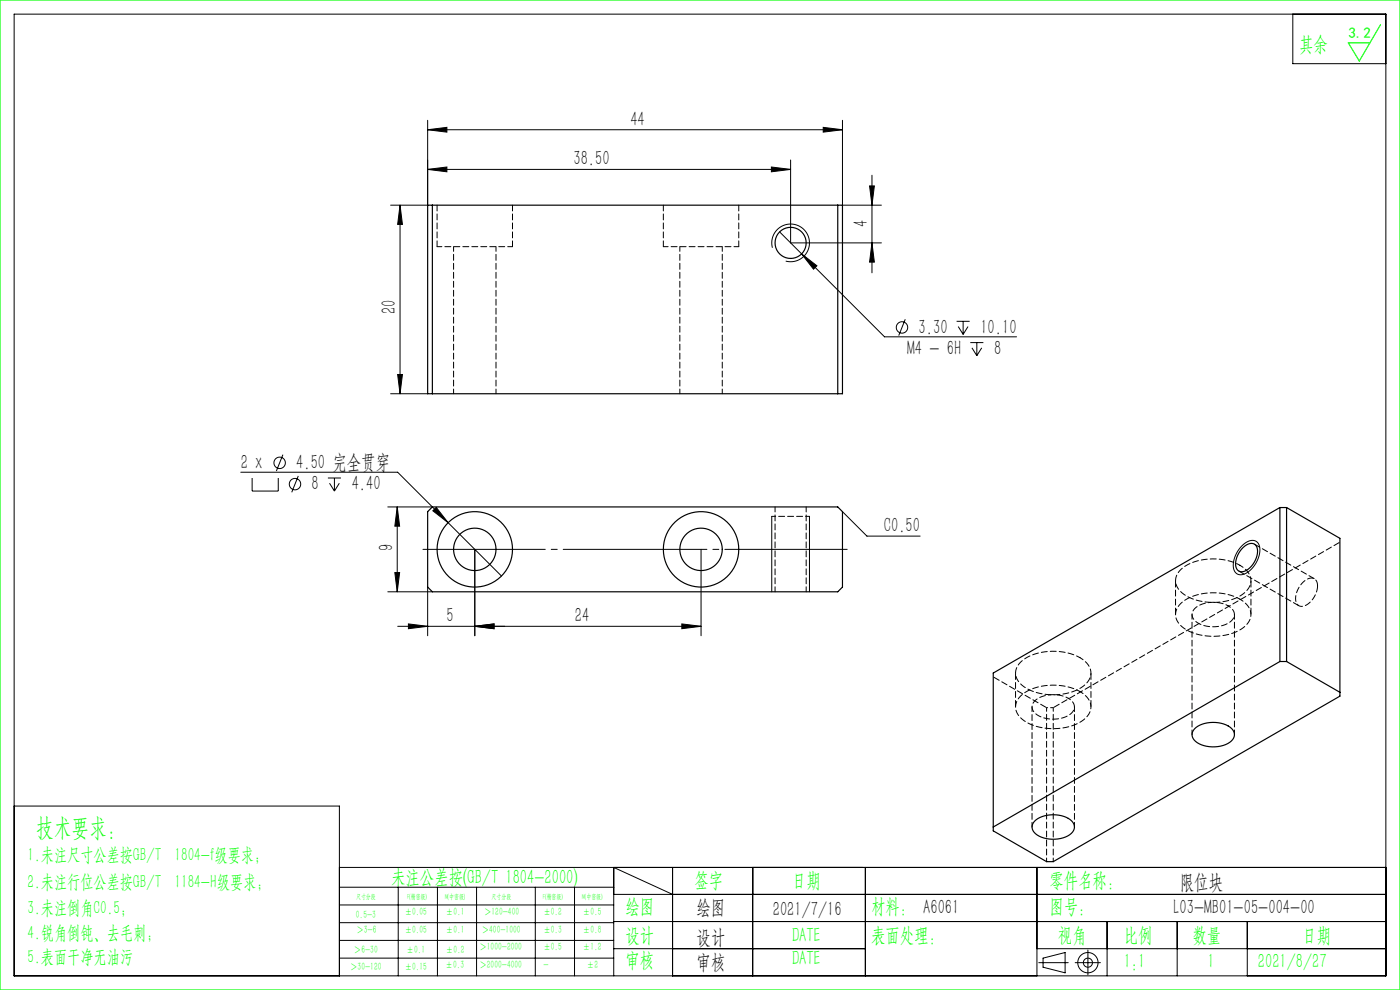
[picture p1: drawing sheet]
<svg xmlns="http://www.w3.org/2000/svg" width="297mm" height="210mm" viewBox="0 0 297 210" stroke-linecap="round" stroke-linejoin="round" font-family="sans-serif">
<g fill="none" stroke="#000" stroke-width=".21">
<path d="M3 3h291v204h-291zM274.3 3v10.5h19.7M90.7 35.9l4.1-.5v1zM90.7 35.9h77M90.7 27.5l4.1-.5v1zM90.7 25.5v18h-7.8M90.7 27.5h88M163.6 35.4l4.1 .5-4.1 .5zM167.7 33.9v17.6h19.3M174.6 27l4.1 .5-4.1 .5zM178.7 25.5v18h8.3M184.5 39.4h1l-.5 4.1z"/>
<path d="M185 37.2v20.7M84.9 43.5v40M84.9 43.5l.5 4.1h-1zM163.9 52.6a4 4 0 0 1 3.5-5.1 4 4 0 0 1 4.3 4.4 4 4 0 0 1-5 3.5M165.4 49.2l22.2 22.2h28.1M170.1 53.9l3.2 2.5-.7 .7zM185 51.5l.5 4.1h-1zM84.4 79.4h1l-.5 4.1zM192 67.7l-1.3 3.5M202.9 68.2h2.8M203.3 69.3l1 1.6M204.3 68.2v2.7"/>
<path d="M205.4 69.3l-1.1 1.6M205.8 72.7h2.8M206.2 73.8l1 1.6M207.2 72.7v2.7M208.3 73.8l-1.1 1.6M60 96.4l-1.4 3.5M82.9 83.5h7.8M51.1 100.2h33.3l10.7 10.7M53.5 101.4v2.8h5.5v-2.8M63.3 101l-1.4 3.4M69.6 101.4h2.7M69.9 102.5l1 1.7"/>
<path d="M70.9 101.4v2.8M72 102.5l-1.1 1.7M82.3 107.5h9.4M84.3 107.5l.5 4.1h-1zM84.3 107.5v18M91.8 108.3l.7-.7 2.6 3.3zM95.1 110.9l11.3 11.3M100.7 116.5v18.4M148.7 116.5v18.4M163.7 109.5v16M171.7 109.5v16M178.7 108.5l5.2 5.2h11.3"/>
<path d="M263.5 115.8a2.39 2.39 0 0 1 3.2-.8 4 4 0 0 1-.4 4.7 3.6 3.6 0 0 1-3.7 2.1 2.65 2.65 0 0 1-.7-3.4l.6-1.3zM82.3 125.5h9.4M83.8 121.5h1l-.5 4zM86.6 132.3l4.1 .6-4.1 .5zM90.7 124.5v10.4M100.7 132.9l4.1-.6v1.1zM144.6 132.3l4.1 .6-4.1 .5zM148.7 132.9h-64.3M3 171h69v36M72 184h222M72 188.2h58.2M72 192h58.2"/>
<path d="M72 195.7h58.2M72 199.5h58.2M84.5 188.2v18.8M92.8 188.2v18.8M101.1 188.2v18.8M113.6 188.2v18.8M121.9 188.2v18.8M130.2 189.7h163.8M130.2 195.5h163.8M142.7 189.7l-12.5-5.7v23M142.7 184v23M159.7 184v23"/>
<path d="M183.6 184v23M220 184v23M234.9 195.5v11.5M249.7 195.5v11.5M264.6 195.5v11.5M72 203.2h58.2M130.2 201.2h53.4M220 201.2h74M220.4 204.2h6.2M221.3 203.2l4.7-1.1v4.3l-4.7-1.2zM228.1 204.2h5.3M230.8 201.5v5.3"/>
<circle cx="191.4" cy="69.5" r="1.21"/>
<circle cx="59.3" cy="98.2" r="1.21"/>
<circle cx="62.6" cy="102.7" r="1.21"/>
<circle cx="230.8" cy="204.2" r="2.15"/>
<circle cx="230.8" cy="204.2" r=".96"/>
</g>
<path d="M89.7 116.5h90" fill="none" stroke="#000" stroke-width=".21" stroke-dasharray="30.5 1.3 1.3 1.3" stroke-dashoffset="4.5"/>
<path d="M0 0h297v210h-297zM292.9 5.2l-4.5 7.7-2.4-3.8h4.6" fill="none" stroke="#0f0" stroke-width=".25"/>
<path d="M171.7 109.5h-8" fill="none" stroke="#000" stroke-width=".21" stroke-dasharray="1.3 .6" stroke-dashoffset=".4"/>
<g fill="#000">
<path d="M90.7 27.5l4.1-.5v1zM174.6 27l4.1 .5-4.1 .5zM170.1 53.9l2.5 3.2 .7-.7zM100.7 132.9l4.1-.6v1.1zM144.6 132.3l4.1 .6-4.1 .5zM91.8 108.3l3.3 2.6-2.6-3.3z"/>
<path d="M163.6 35.4l4.1 .5-4.1 .5zM90.7 35.9l4.1-.5v1zM100.7 132.9l4.1-.6v1.1zM86.6 132.3l4.1 .6-4.1 .5z"/>
<path d="M84.9 43.5l.5 4.1h-1zM84.4 79.4h1l-.5 4.1zM84.3 107.5l.5 4.1h-1zM83.8 121.5h1l-.5 4z"/>
<path d="M185 51.5l.5 4.1h-1zM184.5 39.4h1l-.5 4.1z"/>
</g>
<g fill="none" stroke="#000" stroke-width=".25">
<path d="M90.7 43.5h88v40h-88zM91.7 43.5v40M177.7 43.5v40M90.7 108.5l1-1h86l1 1v16l-1 1h-86l-1-1zM263.7 116.1a1.78 1.78 0 0 1 2.8-.2 4.4 4.4 0 0 1-3.1 5.4 1.56 1.56 0 0 1-1.3-2.1l.7-1.9zM271.5 107.7l-60.8 35.1v33.4l11.3 6.6h1.4l60.9-35.1v-33.5l-11.4-6.5M271.5 107.7v32.6M271.5 107.7h1.4M272.9 107.7v32.6M253.4 154.6a6.4 6.4 0 0 1 7.9-.1 1.9 1.9 0 0 1-.8 3.2 6.5 6.5 0 0 1-7.2-.7l-.2-.4a1.65 1.65 0 0 1 .3-2zM271.5 140.3l-60.8 35.1M271.5 140.3h1.4"/>
<path d="M272.9 140.3l11.4 6.6M219.5 174.2a6.4 6.4 0 0 1 7.8-.1 1.9 1.9 0 0 1-.8 3.2 6.5 6.5 0 0 1-7.1-.7l-.2-.4a1.65 1.65 0 0 1 .3-2z"/>
<circle cx="167.7" cy="51.5" r="3.3"/>
<circle cx="100.7" cy="116.5" r="4.5"/>
<circle cx="100.7" cy="116.5" r="8"/>
<circle cx="148.7" cy="116.5" r="4.5"/>
<circle cx="148.7" cy="116.5" r="8"/>
</g>
<path d="M92.7 52.3h16M96.2 52.3v31.2M140.7 52.3h16M144.2 52.3v31.2M105.2 83.5v-31.2M153.2 83.5v-31.2M252.9 130.4v25.4M218.9 150v25.4M261.9 155.8v-25.4M227.9 175.4v-25.4" fill="none" stroke="#000" stroke-width=".21" stroke-dasharray="1.3 .6" stroke-dashoffset=".3"/>
<path d="M92.7 43.5v8.8M108.7 52.3v-8.8M140.7 43.5v8.8M156.7 52.3v-8.8M262.8 121.1l12.7 7.4M278.8 122.8l-12.7-7.4" fill="none" stroke="#000" stroke-width=".21" stroke-dasharray="1.3 .6"/>
<path d="M164.4 107.5v18M171 125.5v-18" fill="none" stroke="#000" stroke-width=".21" stroke-dasharray="1.3 .6" stroke-dashoffset=".2"/>
<path d="M260.6 128.5a1.96 1.96 0 0 1 1.3 1.9 1.96 1.96 0 0 1-1.4 1.9 6.5 6.5 0 0 1-7.2-.8 1.83 1.83 0 0 1 .8-2.9 7 7 0 0 1 6.5-.1M223.4 150.1h-1.4M226.6 148.1a1.96 1.96 0 0 1 1.3 1.9 1.96 1.96 0 0 1-1.4 1.8 6.5 6.5 0 0 1-7.1-.7 1.83 1.83 0 0 1 .8-2.9 7 7 0 0 1 6.4-.1" fill="none" stroke="#000" stroke-width=".21" stroke-dasharray="1.3 .6" stroke-dashoffset=".7"/>
<path d="M249.4 123.2v7.2M265.4 130.4v-7.2M279.5 124.3a1.42 1.42 0 0 0-.7-1.5 1.42 1.42 0 0 0-1.6 .1 4.6 4.6 0 0 0-2.1 5.1 1.56 1.56 0 0 0 2.4 .1 5.2 5.2 0 0 0 2-3.8M215.4 142.8v7.2M231.4 150v-7.2" fill="none" stroke="#000" stroke-width=".21" stroke-dasharray="1.3 .6" stroke-dashoffset="-.1"/>
<path d="M284.3 115l-60.9 35.1M222 150.1l-11.3-6.5" fill="none" stroke="#000" stroke-width=".21" stroke-dasharray="1.3 .6" stroke-dashoffset="-.2"/>
<path d="M263 119.9a3.4 3.4 0 0 1 2 4.8 8.8 8.8 0 0 1-7.4 3.1 9.3 9.3 0 0 1-7.6-2.9 3.1 3.1 0 0 1 .9-4.5 12.1 12.1 0 0 1 12.1-.5M229.1 139.5a3.4 3.4 0 0 1 1.9 4.8 8.8 8.8 0 0 1-7.4 3.1 9.3 9.3 0 0 1-7.6-2.9 3.1 3.1 0 0 1 1-4.5 12.1 12.1 0 0 1 12.1-.5M263 127.1a3.4 3.4 0 0 1 2 4.8 8.8 8.8 0 0 1-7.4 3.1 9.3 9.3 0 0 1-7.6-2.9 3.1 3.1 0 0 1 .9-4.5 12.1 12.1 0 0 1 12.1-.5M222 150.1v32.7M229.1 146.7a3.4 3.4 0 0 1 1.9 4.7 8.8 8.8 0 0 1-7.4 3.2 9.3 9.3 0 0 1-7.6-2.9 3.1 3.1 0 0 1 1-4.5 12.1 12.1 0 0 1 12.1-.5M223.4 182.8v-32.7" fill="none" stroke="#000" stroke-width=".21" stroke-dasharray="1.3 .6" stroke-dashoffset=".5"/>
<text font-size="5.4" fill="#0f0" x="7.7" y="177.2">技术要求：</text>
<g font-size="4.4" fill="#0f0">
<text x="275.6" y="10.8">其余</text>
<text x="83" y="187.5">未注公差按(GB/T 1804-2000)</text>
<text x="147.3" y="188">签字</text>
<text x="168" y="188">日期</text>
<text x="222.6" y="188">零件名称：</text>
<text x="132.7" y="193.6">绘图</text>
<text x="184.8" y="193.6">材料： A6061</text>
<text x="222.6" y="193.6">图号：</text>
<text x="132.7" y="199.8">设计</text>
<text x="168" y="199.8">DATE</text>
<text x="184.8" y="199.8">表面处理：</text>
<text x="224.4" y="199.8">视角</text>
<text x="238.4" y="199.8">比例</text>
<text x="253" y="199.8">数量</text>
<text x="276.3" y="199.8">日期</text>
<text x="132.7" y="205.1">审核</text>
<text x="168" y="204.6">DATE</text>
<text x="238.4" y="205.3">1:1</text>
<text x="256.2" y="205.3">1</text>
<text x="266.9" y="205.3">2021/8/27</text>
</g>
<g font-size="4.4">
<text x="133.7" y="26.6">44</text>
<text x="121.7" y="35.1">38.50</text>
<text x="184.1" y="48.2" transform="rotate(-90 184.1 48.2)">4</text>
<text x="84" y="66.6" transform="rotate(-90 84 66.6)">20</text>
<text x="194.9" y="70.8">3.30</text>
<text x="208" y="70.8">10.10</text>
<text x="192.5" y="75.3">M4 - 6H</text>
<text x="210.9" y="75.3">8</text>
<text x="51.1" y="99.5">2 x</text>
<text x="62.9" y="99.5">4.50 完全贯穿</text>
<text x="66.1" y="104">8</text>
<text x="74.6" y="104">4.40</text>
<text x="187.5" y="112.8">C0.50</text>
<text x="83.4" y="116.9" transform="rotate(-90 83.4 116.9)">9</text>
<text x="94.8" y="132">5</text>
<text x="121.9" y="132">24</text>
<text x="250.3" y="188.6">限位块</text>
<text x="147.8" y="194">绘图</text>
<text x="163.9" y="194.3">2021/7/16</text>
<text x="249" y="194">L03-MB01-05-004-00</text>
<text x="147.8" y="200.2">设计</text>
<text x="147.8" y="205.5">审核</text>
</g>
<g font-size="4" fill="#0f0">
<text x="5.9" y="182.6">1.未注尺寸公差按GB/T 1804-f级要求；</text>
<text x="5.9" y="188.4">2.未注行位公差按GB/T 1184-H级要求；</text>
<text x="5.9" y="193.9">3.未注倒角C0.5；</text>
<text x="5.9" y="199.2">4.锐角倒钝、去毛刺；</text>
<text x="5.9" y="204.2">5.表面干净无油污</text>
</g>
<text font-size="3.2" fill="#0f0" x="286.1" y="8">3.2</text>
<g font-size="2.3" fill="#0f0">
<text x="75.5" y="194.7">0.5-3</text>
<text x="75.6" y="198">＞3-6</text>
<text x="85.9" y="194.2">±0.05</text>
<text x="85.9" y="198">±0.05</text>
<text x="94.6" y="194.2">±0.1</text>
<text x="94.6" y="198">±0.1</text>
<text x="102.2" y="198">＞400-1000</text>
<text x="102.7" y="194.2">＞120-400</text>
<text x="115.3" y="194.2">±0.2</text>
<text x="115.3" y="198">±0.3</text>
<text x="123.7" y="194.2">±0.5</text>
<text x="123.7" y="198">±0.8</text>
<text x="75.1" y="202.2">＞6-30</text>
<text x="86.3" y="202.2">±0.1</text>
<text x="94.6" y="202.2">±0.2</text>
<text x="101.7" y="201.6">＞1000-2000</text>
<text x="115.3" y="201.6">±0.5</text>
<text x="123.7" y="201.6">±1.2</text>
<text x="74.3" y="205.8">＞30-120</text>
<text x="85.9" y="205.8">±0.15</text>
<text x="94.5" y="205.4">±0.3</text>
<text x="101.7" y="205.4">＞2000-4000</text>
<text x="115.3" y="205.4">-</text>
<text x="124.5" y="205.4">±2</text>
</g>
<g font-size="1.5" fill="#0f0">
<text x="75.5" y="190.6">尺寸分段</text>
<text x="86.4" y="190.6">F(精密级)</text>
<text x="94.4" y="190.6">M(中密级)</text>
<text x="104.3" y="190.6">尺寸分段</text>
<text x="115.2" y="190.6">F(精密级)</text>
<text x="123.5" y="190.6">M(中密级)</text>
</g>
</svg>
